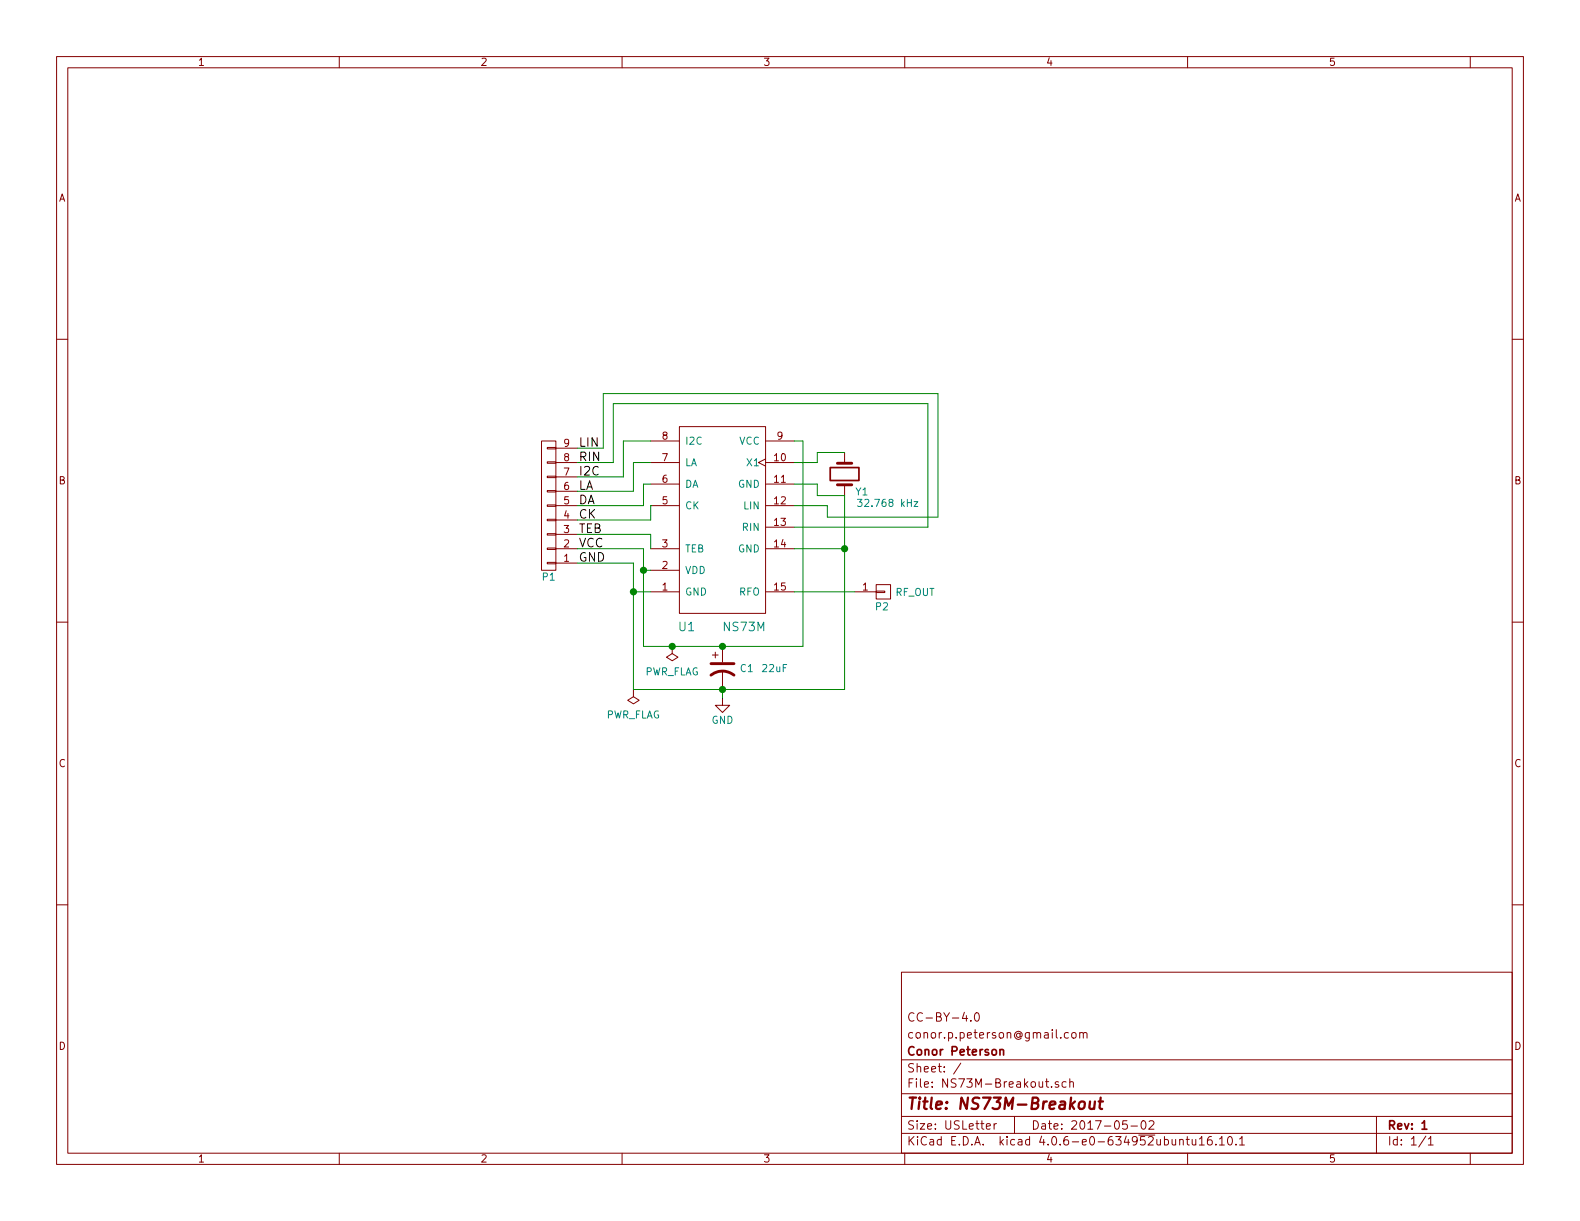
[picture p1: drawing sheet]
EESchema Schematic File Version 2
LIBS:power
LIBS:device
LIBS:transistors
LIBS:conn
LIBS:linear
LIBS:regul
LIBS:74xx
LIBS:cmos4000
LIBS:adc-dac
LIBS:memory
LIBS:xilinx
LIBS:microcontrollers
LIBS:dsp
LIBS:microchip
LIBS:analog_switches
LIBS:motorola
LIBS:texas
LIBS:intel
LIBS:audio
LIBS:interface
LIBS:digital-audio
LIBS:philips
LIBS:display
LIBS:cypress
LIBS:siliconi
LIBS:opto
LIBS:atmel
LIBS:contrib
LIBS:valves
LIBS:ns73m
LIBS:NS73M-Breakout-cache
EELAYER 25 0
EELAYER END
$Descr USLetter 11000 8500
encoding utf-8
Sheet 1 1
Title "NS73M-Breakout"
Date "2017-05-02"
Rev "1"
Comp "Conor Peterson"
Comment1 "conor.p.peterson@gmail.com"
Comment2 "CC-BY-4.0"
Comment3 ""
Comment4 ""
$EndDescr
$Comp
L NS73M U1
U 1 1
P 5030 3620
F 0 "U1" H 4780 2880 60  0000 C CNN
F 1 "NS73M" H 5180 2880 60  0000 C CNN
F 2 "NS73M-Breakout:NS73M-DFN" H 5030 2970 60  0001 C CNN
F 3 "" H 5030 2970 60  0001 C CNN
	1    5030 3620
	1    0    0    -1  
$EndComp
$Comp
L Crystal Y1
U 1 1
P 5880 3300
F 0 "Y1" V 6000 3420 50  0000 C CNN
F 1 "32.768 kHz" V 6080 3600 50  0000 C CNN
F 2 "Crystals:Crystal_C26-LF_d2.1mm_l6.5mm_Horizontal_1EP_style1" H 5880 3300 50  0001 C CNN
F 3 "" H 5880 3300 50  0000 C CNN
	1    5880 3300
	0    1    1    0   
$EndComp
$Comp
L CP1 C1
U 1 1
P 5030 4650
F 0 "C1" H 5150 4650 50  0000 L CNN
F 1 "22uF" H 5300 4650 50  0000 L CNN
F 2 "Capacitors_SMD:CP_Elec_4x4.5" H 5030 4650 50  0001 C CNN
F 3 "" H 5030 4650 50  0000 C CNN
	1    5030 4650
	1    0    0    -1  
$EndComp
$Comp
L CONN_01X09 P1
U 1 1
P 3820 3520
F 0 "P1" H 3820 4020 50  0000 C CNN
F 1 "HEADER" V 3920 3520 50  0001 C CNN
F 2 "NS73M-Breakout:Pin_Header_Angled_1x09_Pitch2.54mm_Reverse" H 3820 3520 50  0001 C CNN
F 3 "" H 3820 3520 50  0000 C CNN
	1    3820 3520
	-1   0    0    1   
$EndComp
$Comp
L GND #PWR01
U 1 1
P 5030 4860
F 0 "#PWR01" H 5030 4610 50  0001 C CNN
F 1 "GND" H 5030 4710 50  0000 C CNN
F 2 "" H 5030 4860 50  0000 C CNN
F 3 "" H 5030 4860 50  0000 C CNN
	1    5030 4860
	1    0    0    -1  
$EndComp
$Comp
L CONN_01X01 P2
U 1 1
P 6150 4120
F 0 "P2" H 6140 4020 50  0000 C CNN
F 1 "RF_OUT" H 6370 4120 50  0000 C CNN
F 2 "Pin_Headers:Pin_Header_Angled_1x01_Pitch2.54mm" H 6150 4120 50  0001 C CNN
F 3 "" H 6150 4120 50  0000 C CNN
	1    6150 4120
	1    0    0    -1  
$EndComp
$Comp
L PWR_FLAG #FLG02
U 1 1
P 4680 4500
F 0 "#FLG02" H 4680 4595 50  0001 C CNN
F 1 "PWR_FLAG" H 4680 4680 50  0000 C CNN
F 2 "" H 4680 4500 50  0000 C CNN
F 3 "" H 4680 4500 50  0000 C CNN
	1    4680 4500
	-1   0    0    1   
$EndComp
$Comp
L PWR_FLAG #FLG03
U 1 1
P 4410 4800
F 0 "#FLG03" H 4410 4895 50  0001 C CNN
F 1 "PWR_FLAG" H 4410 4980 50  0000 C CNN
F 2 "" H 4410 4800 50  0000 C CNN
F 3 "" H 4410 4800 50  0000 C CNN
	1    4410 4800
	-1   0    0    1   
$EndComp
Text Label 4030 3920 0    60   ~ 0
GND
Text Label 4030 3820 0    60   ~ 0
VCC
Text Label 4030 3720 0    60   ~ 0
TEB
Text Label 4030 3620 0    60   ~ 0
CK
Text Label 4030 3520 0    60   ~ 0
DA
Text Label 4030 3420 0    60   ~ 0
LA
Text Label 4030 3320 0    60   ~ 0
I2C
Text Label 4030 3220 0    60   ~ 0
RIN
Text Label 4030 3120 0    60   ~ 0
LIN
Wire Wire Line
	4340 3320 4340 3070
Wire Wire Line
	4340 3070 4530 3070
Wire Wire Line
	4410 3420 4410 3220
Wire Wire Line
	4410 3220 4530 3220
Wire Wire Line
	4480 3520 4480 3370
Wire Wire Line
	4480 3370 4530 3370
Wire Wire Line
	4530 3520 4530 3520
Wire Wire Line
	4530 3520 4530 3620
Wire Wire Line
	4530 3720 4530 3820
Wire Wire Line
	4480 3820 4480 4500
Wire Wire Line
	4480 3970 4530 3970
Wire Wire Line
	4410 3920 4410 4800
Wire Wire Line
	4410 4120 4530 4120
Wire Wire Line
	5590 4500 5590 3070
Wire Wire Line
	5590 3070 5530 3070
Connection ~ 4480 3970
Connection ~ 4410 4120
Wire Wire Line
	5530 4120 5950 4120
Wire Wire Line
	5530 3220 5690 3220
Wire Wire Line
	5690 3220 5690 3150
Wire Wire Line
	5690 3150 5880 3150
Wire Wire Line
	5530 3370 5690 3370
Wire Wire Line
	5690 3370 5690 3450
Wire Wire Line
	5690 3450 5880 3450
Wire Wire Line
	5530 3820 5880 3820
Wire Wire Line
	5880 4800 5880 3450
Connection ~ 5880 3820
Wire Wire Line
	4410 4800 5880 4800
Connection ~ 5030 4500
Wire Wire Line
	4270 3220 4270 2810
Wire Wire Line
	4270 2810 6460 2810
Wire Wire Line
	6460 2810 6460 3670
Wire Wire Line
	6460 3670 5530 3670
Wire Wire Line
	4200 3120 4200 2740
Wire Wire Line
	4200 2740 6530 2740
Wire Wire Line
	6530 2740 6530 3600
Wire Wire Line
	6530 3600 5760 3600
Wire Wire Line
	5760 3600 5760 3520
Wire Wire Line
	5760 3520 5530 3520
Wire Wire Line
	5030 4860 5030 4800
Connection ~ 5030 4800
Wire Wire Line
	4480 4500 5590 4500
Connection ~ 4680 4500
Wire Wire Line
	4200 3120 4020 3120
Wire Wire Line
	4270 3220 4020 3220
Wire Wire Line
	4020 3320 4340 3320
Wire Wire Line
	4020 3420 4410 3420
Wire Wire Line
	4020 3520 4480 3520
Wire Wire Line
	4530 3620 4020 3620
Wire Wire Line
	4020 3720 4530 3720
Wire Wire Line
	4020 3820 4480 3820
Wire Wire Line
	4020 3920 4410 3920
$EndSCHEMATC
